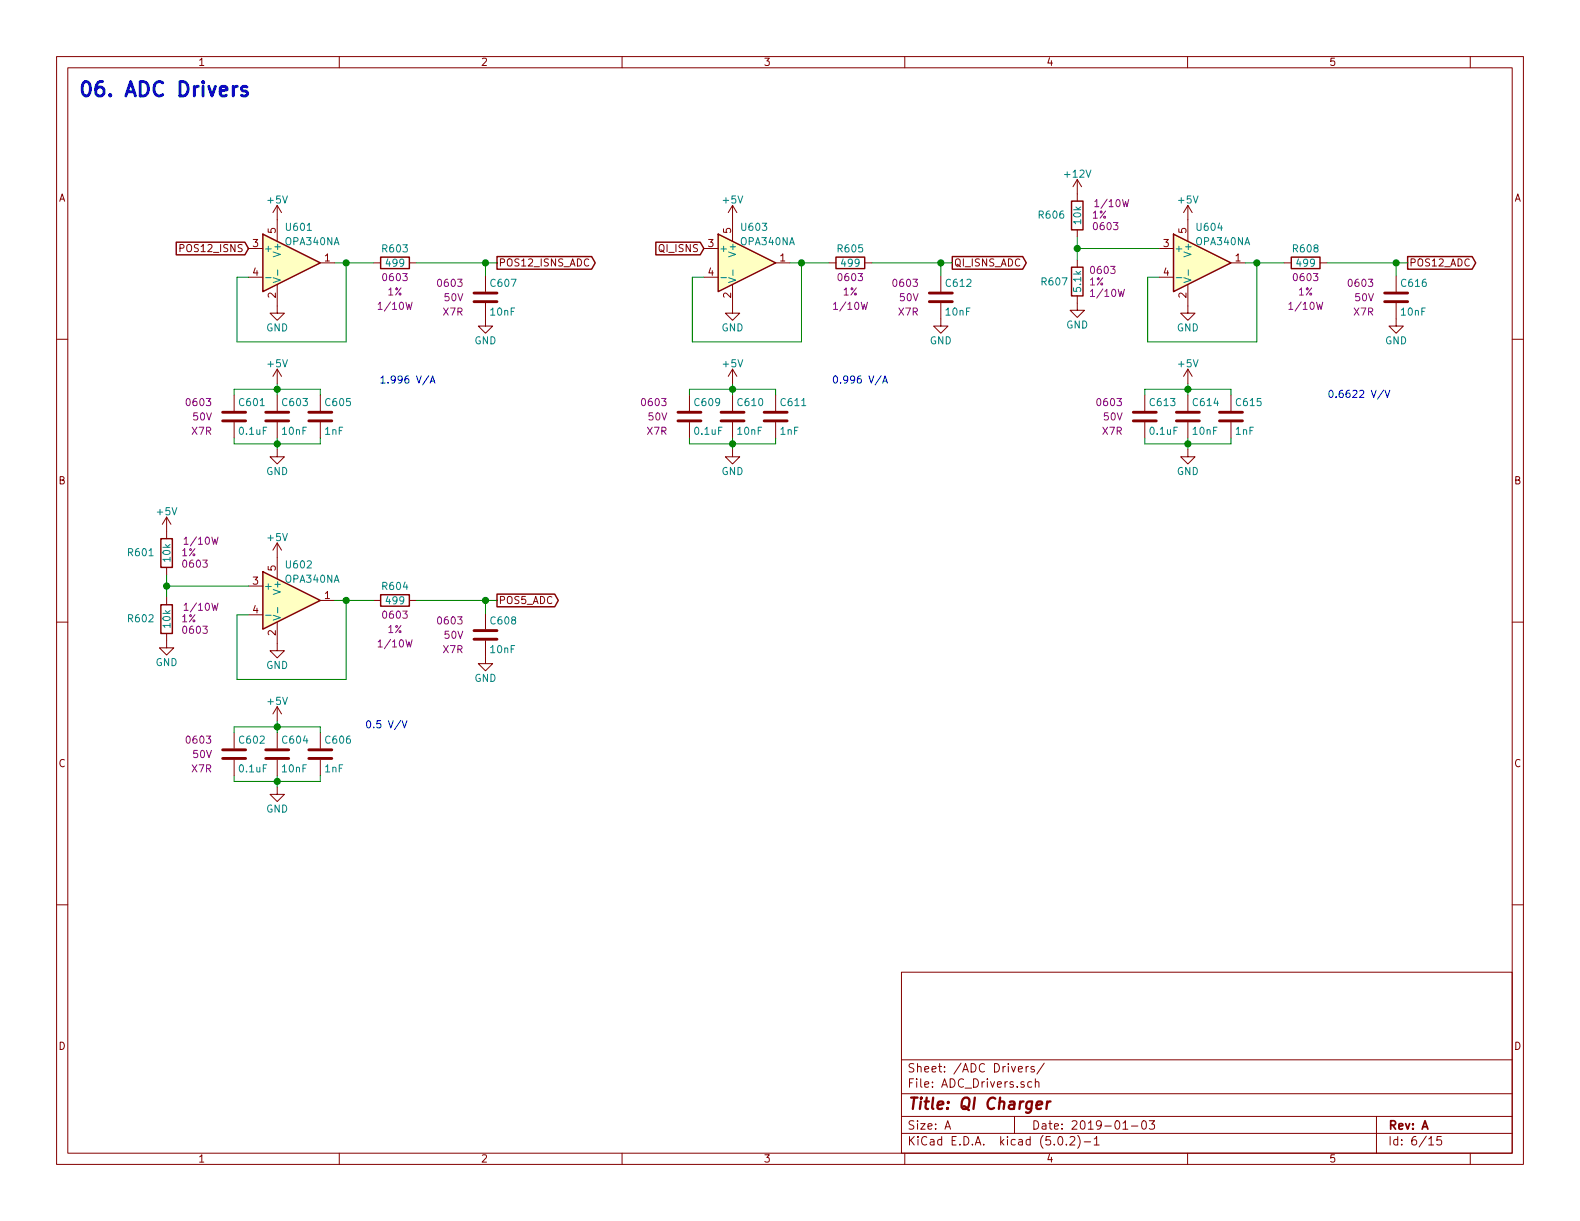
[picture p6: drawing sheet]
EESchema Schematic File Version 4
EELAYER 26 0
EELAYER END
$Descr A 11000 8500
encoding utf-8
Sheet 6 15
Title "QI Charger"
Date "2019-01-03"
Rev "A"
Comp ""
Comment1 ""
Comment2 ""
Comment3 ""
Comment4 ""
$EndDescr
$Comp
L Amplifier_Operational:OPA340NA U601
U 1 1
P 2030 1830
F 0 "U601" H 1980 2080 50  0000 L CNN
F 1 "OPA340NA" H 1980 1980 50  0000 L CNN
F 2 "TO_SOT_Packages_SMD:SOT-23-5" H 1930 1630 50  0001 L CNN
F 3 "http://www.ti.com/lit/ds/symlink/opa340.pdf" H 2030 2030 50  0001 C CNN
F 4 "296-26275-1-ND" H 0   0   50  0001 C CNN "Digi-Key PN"
	1    2030 1830
	1    0    0    -1  
$EndComp
$Comp
L power:+5V #PWR0173
U 1 1
P 1930 1530
F 0 "#PWR0173" H 1930 1380 50  0001 C CNN
F 1 "+5V" H 1930 1670 50  0000 C CNN
F 2 "" H 1930 1530 50  0001 C CNN
F 3 "" H 1930 1530 50  0001 C CNN
	1    1930 1530
	1    0    0    -1  
$EndComp
$Comp
L power:GND #PWR0174
U 1 1
P 1930 2130
F 0 "#PWR0174" H 1930 1880 50  0001 C CNN
F 1 "GND" H 1930 1980 50  0000 C CNN
F 2 "" H 1930 2130 50  0001 C CNN
F 3 "" H 1930 2130 50  0001 C CNN
	1    1930 2130
	1    0    0    -1  
$EndComp
$Comp
L Custom_Library:C_Custom C?
U 1 1
P 1630 2900
AR Path="/5BAAE16C/5C32D79F" Ref="C?"  Part="1" 
AR Path="/5BB181D8/5C32D79F" Ref="C?"  Part="1" 
AR Path="/5BB2595E/5C32D79F" Ref="C?"  Part="1" 
AR Path="/5BAAE0FA/5C32D79F" Ref="C?"  Part="1" 
AR Path="/5BB86F23/5C32D79F" Ref="C?"  Part="1" 
AR Path="/5C1D5C9E/5C32D79F" Ref="C?"  Part="1" 
AR Path="/5C3165D8/5C32D79F" Ref="C601"  Part="1" 
F 0 "C601" H 1655 3000 50  0000 L CNN
F 1 "0.1uF" H 1655 2800 50  0000 L CNN
F 2 "Capacitors_SMD:C_0603" H 1668 2750 50  0001 C CNN
F 3 "" H 1655 3000 50  0001 C CNN
F 4 "0603" H 1480 3000 50  0000 R CNN "display_footprint"
F 5 "50V" H 1480 2900 50  0000 R CNN "Voltage"
F 6 "X7R" H 1480 2800 50  0000 R CNN "Dielectric"
F 7 "311-1344-1-ND" H 2055 3400 60  0001 C CNN "Digi-Key PN"
	1    1630 2900
	1    0    0    -1  
$EndComp
$Comp
L Custom_Library:C_Custom C?
U 1 1
P 1930 2900
AR Path="/5BAAE16C/5C32D7AA" Ref="C?"  Part="1" 
AR Path="/5BB181D8/5C32D7AA" Ref="C?"  Part="1" 
AR Path="/5BB2595E/5C32D7AA" Ref="C?"  Part="1" 
AR Path="/5BAAE0FA/5C32D7AA" Ref="C?"  Part="1" 
AR Path="/5BB86F23/5C32D7AA" Ref="C?"  Part="1" 
AR Path="/5C1D5C9E/5C32D7AA" Ref="C?"  Part="1" 
AR Path="/5C3165D8/5C32D7AA" Ref="C603"  Part="1" 
F 0 "C603" H 1955 3000 50  0000 L CNN
F 1 "10nF" H 1955 2800 50  0000 L CNN
F 2 "Capacitors_SMD:C_0603" H 1968 2750 50  0001 C CNN
F 3 "" H 1955 3000 50  0001 C CNN
F 4 "0603" H 1780 3000 50  0001 R CNN "display_footprint"
F 5 "50V" H 1780 2900 50  0001 R CNN "Voltage"
F 6 "X7R" H 1780 2800 50  0001 R CNN "Dielectric"
F 7 "1276-1921-1-ND" H 2355 3400 60  0001 C CNN "Digi-Key PN"
	1    1930 2900
	1    0    0    -1  
$EndComp
$Comp
L Custom_Library:C_Custom C?
U 1 1
P 2230 2900
AR Path="/5BAAE16C/5C32D7B5" Ref="C?"  Part="1" 
AR Path="/5BB181D8/5C32D7B5" Ref="C?"  Part="1" 
AR Path="/5BB2595E/5C32D7B5" Ref="C?"  Part="1" 
AR Path="/5BAAE0FA/5C32D7B5" Ref="C?"  Part="1" 
AR Path="/5BB86F23/5C32D7B5" Ref="C?"  Part="1" 
AR Path="/5C1D5C9E/5C32D7B5" Ref="C?"  Part="1" 
AR Path="/5C3165D8/5C32D7B5" Ref="C605"  Part="1" 
F 0 "C605" H 2255 3000 50  0000 L CNN
F 1 "1nF" H 2255 2800 50  0000 L CNN
F 2 "Capacitors_SMD:C_0603" H 2268 2750 50  0001 C CNN
F 3 "" H 2255 3000 50  0001 C CNN
F 4 "0603" H 2080 3000 50  0001 R CNN "display_footprint"
F 5 "50V" H 2080 2900 50  0001 R CNN "Voltage"
F 6 "X7R" H 2080 2800 50  0001 R CNN "Dielectric"
F 7 "1276-1018-1-ND" H 2655 3400 60  0001 C CNN "Digi-Key PN"
	1    2230 2900
	1    0    0    -1  
$EndComp
Wire Wire Line
	1930 3130 1930 3090
Wire Wire Line
	1930 3090 1630 3090
Wire Wire Line
	1630 3090 1630 3050
Connection ~ 1930 3090
Wire Wire Line
	1930 3090 1930 3050
Wire Wire Line
	1930 3090 2230 3090
Wire Wire Line
	2230 3090 2230 3050
Wire Wire Line
	1930 2670 1930 2710
Wire Wire Line
	1630 2750 1630 2710
Wire Wire Line
	1630 2710 1930 2710
Wire Wire Line
	2230 2710 2230 2750
Connection ~ 1930 2710
Wire Wire Line
	1930 2710 1930 2750
Wire Wire Line
	1930 2710 2230 2710
$Comp
L power:GND #PWR?
U 1 1
P 1930 3130
AR Path="/5C1D5C9E/5C32D7CA" Ref="#PWR?"  Part="1" 
AR Path="/5C3165D8/5C32D7CA" Ref="#PWR0175"  Part="1" 
F 0 "#PWR0175" H 1930 2880 50  0001 C CNN
F 1 "GND" H 1930 2980 50  0000 C CNN
F 2 "" H 1930 3130 50  0001 C CNN
F 3 "" H 1930 3130 50  0001 C CNN
	1    1930 3130
	1    0    0    -1  
$EndComp
$Comp
L power:+5V #PWR?
U 1 1
P 1930 2670
AR Path="/5C1D5C9E/5C32D7D0" Ref="#PWR?"  Part="1" 
AR Path="/5C3165D8/5C32D7D0" Ref="#PWR0176"  Part="1" 
F 0 "#PWR0176" H 1930 2520 50  0001 C CNN
F 1 "+5V" H 1930 2810 50  0000 C CNN
F 2 "" H 1930 2670 50  0001 C CNN
F 3 "" H 1930 2670 50  0001 C CNN
	1    1930 2670
	1    0    0    -1  
$EndComp
Wire Wire Line
	1730 1930 1650 1930
Wire Wire Line
	1650 1930 1650 2380
Wire Wire Line
	1650 2380 2410 2380
Wire Wire Line
	2410 2380 2410 1830
Wire Wire Line
	2410 1830 2330 1830
$Comp
L Custom_Library:R_Custom R603
U 1 1
P 2750 1830
F 0 "R603" V 2650 1830 50  0000 C CNN
F 1 "499" V 2750 1830 50  0000 C CNN
F 2 "Resistors_SMD:R_0603" H 2750 1830 50  0001 C CNN
F 3 "" H 2750 1830 50  0001 C CNN
F 4 "0603" V 2850 1830 50  0000 C CNN "display_footprint"
F 5 "1%" V 2950 1830 50  0000 C CNN "Tolerance"
F 6 "1/10W" V 3050 1830 50  0000 C CNN "Wattage"
F 7 "P499HCT-ND" H 3050 2230 60  0001 C CNN "Digi-Key PN"
	1    2750 1830
	0    1    1    0   
$EndComp
Wire Wire Line
	2410 1830 2600 1830
Connection ~ 2410 1830
$Comp
L Custom_Library:C_Custom C?
U 1 1
P 3380 2070
AR Path="/5BAAE16C/5C32FD96" Ref="C?"  Part="1" 
AR Path="/5BB181D8/5C32FD96" Ref="C?"  Part="1" 
AR Path="/5BB2595E/5C32FD96" Ref="C?"  Part="1" 
AR Path="/5BAAE0FA/5C32FD96" Ref="C?"  Part="1" 
AR Path="/5BB86F23/5C32FD96" Ref="C?"  Part="1" 
AR Path="/5C1D5C9E/5C32FD96" Ref="C?"  Part="1" 
AR Path="/5C3165D8/5C32FD96" Ref="C607"  Part="1" 
F 0 "C607" H 3405 2170 50  0000 L CNN
F 1 "10nF" H 3405 1970 50  0000 L CNN
F 2 "Capacitors_SMD:C_0603" H 3418 1920 50  0001 C CNN
F 3 "" H 3405 2170 50  0001 C CNN
F 4 "1276-1921-1-ND" H 3805 2570 60  0001 C CNN "Digi-Key PN"
F 5 "0603" H 3230 2170 50  0000 R CNN "display_footprint"
F 6 "50V" H 3230 2070 50  0000 R CNN "Voltage"
F 7 "X7R" H 3230 1970 50  0000 R CNN "Dielectric"
	1    3380 2070
	1    0    0    -1  
$EndComp
$Comp
L power:GND #PWR0177
U 1 1
P 3380 2220
F 0 "#PWR0177" H 3380 1970 50  0001 C CNN
F 1 "GND" H 3380 2070 50  0000 C CNN
F 2 "" H 3380 2220 50  0001 C CNN
F 3 "" H 3380 2220 50  0001 C CNN
	1    3380 2220
	1    0    0    -1  
$EndComp
Wire Wire Line
	3380 1920 3380 1830
Wire Wire Line
	3380 1830 2900 1830
Text GLabel 3460 1830 2    50   Output ~ 0
POS12_ISNS_ADC
Wire Wire Line
	3460 1830 3380 1830
Connection ~ 3380 1830
Text GLabel 1730 1730 0    50   Input ~ 0
POS12_ISNS
Text GLabel 4900 1730 0    50   Input ~ 0
QI_ISNS
$Comp
L Amplifier_Operational:OPA340NA U603
U 1 1
P 5200 1830
F 0 "U603" H 5150 2080 50  0000 L CNN
F 1 "OPA340NA" H 5150 1980 50  0000 L CNN
F 2 "TO_SOT_Packages_SMD:SOT-23-5" H 5100 1630 50  0001 L CNN
F 3 "http://www.ti.com/lit/ds/symlink/opa340.pdf" H 5200 2030 50  0001 C CNN
F 4 "296-26275-1-ND" H 0   0   50  0001 C CNN "Digi-Key PN"
	1    5200 1830
	1    0    0    -1  
$EndComp
$Comp
L power:+5V #PWR0178
U 1 1
P 5100 1530
F 0 "#PWR0178" H 5100 1380 50  0001 C CNN
F 1 "+5V" H 5100 1670 50  0000 C CNN
F 2 "" H 5100 1530 50  0001 C CNN
F 3 "" H 5100 1530 50  0001 C CNN
	1    5100 1530
	1    0    0    -1  
$EndComp
$Comp
L power:GND #PWR0179
U 1 1
P 5100 2130
F 0 "#PWR0179" H 5100 1880 50  0001 C CNN
F 1 "GND" H 5100 1980 50  0000 C CNN
F 2 "" H 5100 2130 50  0001 C CNN
F 3 "" H 5100 2130 50  0001 C CNN
	1    5100 2130
	1    0    0    -1  
$EndComp
$Comp
L Custom_Library:C_Custom C?
U 1 1
P 4800 2900
AR Path="/5BAAE16C/5C3B2779" Ref="C?"  Part="1" 
AR Path="/5BB181D8/5C3B2779" Ref="C?"  Part="1" 
AR Path="/5BB2595E/5C3B2779" Ref="C?"  Part="1" 
AR Path="/5BAAE0FA/5C3B2779" Ref="C?"  Part="1" 
AR Path="/5BB86F23/5C3B2779" Ref="C?"  Part="1" 
AR Path="/5C1D5C9E/5C3B2779" Ref="C?"  Part="1" 
AR Path="/5C3165D8/5C3B2779" Ref="C609"  Part="1" 
F 0 "C609" H 4825 3000 50  0000 L CNN
F 1 "0.1uF" H 4825 2800 50  0000 L CNN
F 2 "Capacitors_SMD:C_0603" H 4838 2750 50  0001 C CNN
F 3 "" H 4825 3000 50  0001 C CNN
F 4 "0603" H 4650 3000 50  0000 R CNN "display_footprint"
F 5 "50V" H 4650 2900 50  0000 R CNN "Voltage"
F 6 "X7R" H 4650 2800 50  0000 R CNN "Dielectric"
F 7 "311-1344-1-ND" H 5225 3400 60  0001 C CNN "Digi-Key PN"
	1    4800 2900
	1    0    0    -1  
$EndComp
$Comp
L Custom_Library:C_Custom C?
U 1 1
P 5100 2900
AR Path="/5BAAE16C/5C3B2784" Ref="C?"  Part="1" 
AR Path="/5BB181D8/5C3B2784" Ref="C?"  Part="1" 
AR Path="/5BB2595E/5C3B2784" Ref="C?"  Part="1" 
AR Path="/5BAAE0FA/5C3B2784" Ref="C?"  Part="1" 
AR Path="/5BB86F23/5C3B2784" Ref="C?"  Part="1" 
AR Path="/5C1D5C9E/5C3B2784" Ref="C?"  Part="1" 
AR Path="/5C3165D8/5C3B2784" Ref="C610"  Part="1" 
F 0 "C610" H 5125 3000 50  0000 L CNN
F 1 "10nF" H 5125 2800 50  0000 L CNN
F 2 "Capacitors_SMD:C_0603" H 5138 2750 50  0001 C CNN
F 3 "" H 5125 3000 50  0001 C CNN
F 4 "0603" H 4950 3000 50  0001 R CNN "display_footprint"
F 5 "50V" H 4950 2900 50  0001 R CNN "Voltage"
F 6 "X7R" H 4950 2800 50  0001 R CNN "Dielectric"
F 7 "1276-1921-1-ND" H 5525 3400 60  0001 C CNN "Digi-Key PN"
	1    5100 2900
	1    0    0    -1  
$EndComp
$Comp
L Custom_Library:C_Custom C?
U 1 1
P 5400 2900
AR Path="/5BAAE16C/5C3B278F" Ref="C?"  Part="1" 
AR Path="/5BB181D8/5C3B278F" Ref="C?"  Part="1" 
AR Path="/5BB2595E/5C3B278F" Ref="C?"  Part="1" 
AR Path="/5BAAE0FA/5C3B278F" Ref="C?"  Part="1" 
AR Path="/5BB86F23/5C3B278F" Ref="C?"  Part="1" 
AR Path="/5C1D5C9E/5C3B278F" Ref="C?"  Part="1" 
AR Path="/5C3165D8/5C3B278F" Ref="C611"  Part="1" 
F 0 "C611" H 5425 3000 50  0000 L CNN
F 1 "1nF" H 5425 2800 50  0000 L CNN
F 2 "Capacitors_SMD:C_0603" H 5438 2750 50  0001 C CNN
F 3 "" H 5425 3000 50  0001 C CNN
F 4 "0603" H 5250 3000 50  0001 R CNN "display_footprint"
F 5 "50V" H 5250 2900 50  0001 R CNN "Voltage"
F 6 "X7R" H 5250 2800 50  0001 R CNN "Dielectric"
F 7 "1276-1018-1-ND" H 5825 3400 60  0001 C CNN "Digi-Key PN"
	1    5400 2900
	1    0    0    -1  
$EndComp
Wire Wire Line
	5100 3130 5100 3090
Wire Wire Line
	5100 3090 4800 3090
Wire Wire Line
	4800 3090 4800 3050
Connection ~ 5100 3090
Wire Wire Line
	5100 3090 5100 3050
Wire Wire Line
	5100 3090 5400 3090
Wire Wire Line
	5400 3090 5400 3050
Wire Wire Line
	5100 2670 5100 2710
Wire Wire Line
	4800 2750 4800 2710
Wire Wire Line
	4800 2710 5100 2710
Wire Wire Line
	5400 2710 5400 2750
Connection ~ 5100 2710
Wire Wire Line
	5100 2710 5100 2750
Wire Wire Line
	5100 2710 5400 2710
$Comp
L power:GND #PWR?
U 1 1
P 5100 3130
AR Path="/5C1D5C9E/5C3B27A4" Ref="#PWR?"  Part="1" 
AR Path="/5C3165D8/5C3B27A4" Ref="#PWR0180"  Part="1" 
F 0 "#PWR0180" H 5100 2880 50  0001 C CNN
F 1 "GND" H 5100 2980 50  0000 C CNN
F 2 "" H 5100 3130 50  0001 C CNN
F 3 "" H 5100 3130 50  0001 C CNN
	1    5100 3130
	1    0    0    -1  
$EndComp
$Comp
L power:+5V #PWR?
U 1 1
P 5100 2670
AR Path="/5C1D5C9E/5C3B27AA" Ref="#PWR?"  Part="1" 
AR Path="/5C3165D8/5C3B27AA" Ref="#PWR0181"  Part="1" 
F 0 "#PWR0181" H 5100 2520 50  0001 C CNN
F 1 "+5V" H 5100 2810 50  0000 C CNN
F 2 "" H 5100 2670 50  0001 C CNN
F 3 "" H 5100 2670 50  0001 C CNN
	1    5100 2670
	1    0    0    -1  
$EndComp
Wire Wire Line
	4900 1930 4820 1930
Wire Wire Line
	4820 1930 4820 2380
Wire Wire Line
	4820 2380 5580 2380
Wire Wire Line
	5580 2380 5580 1830
Wire Wire Line
	5580 1830 5500 1830
$Comp
L Custom_Library:R_Custom R605
U 1 1
P 5920 1830
F 0 "R605" V 5820 1830 50  0000 C CNN
F 1 "499" V 5920 1830 50  0000 C CNN
F 2 "Resistors_SMD:R_0603" H 5920 1830 50  0001 C CNN
F 3 "" H 5920 1830 50  0001 C CNN
F 4 "0603" V 6020 1830 50  0000 C CNN "display_footprint"
F 5 "1%" V 6120 1830 50  0000 C CNN "Tolerance"
F 6 "1/10W" V 6220 1830 50  0000 C CNN "Wattage"
F 7 "P499HCT-ND" H 6220 2230 60  0001 C CNN "Digi-Key PN"
	1    5920 1830
	0    1    1    0   
$EndComp
Wire Wire Line
	5580 1830 5770 1830
Connection ~ 5580 1830
$Comp
L Custom_Library:C_Custom C?
U 1 1
P 6550 2070
AR Path="/5BAAE16C/5C3B27C6" Ref="C?"  Part="1" 
AR Path="/5BB181D8/5C3B27C6" Ref="C?"  Part="1" 
AR Path="/5BB2595E/5C3B27C6" Ref="C?"  Part="1" 
AR Path="/5BAAE0FA/5C3B27C6" Ref="C?"  Part="1" 
AR Path="/5BB86F23/5C3B27C6" Ref="C?"  Part="1" 
AR Path="/5C1D5C9E/5C3B27C6" Ref="C?"  Part="1" 
AR Path="/5C3165D8/5C3B27C6" Ref="C612"  Part="1" 
F 0 "C612" H 6575 2170 50  0000 L CNN
F 1 "10nF" H 6575 1970 50  0000 L CNN
F 2 "Capacitors_SMD:C_0603" H 6588 1920 50  0001 C CNN
F 3 "" H 6575 2170 50  0001 C CNN
F 4 "1276-1921-1-ND" H 6975 2570 60  0001 C CNN "Digi-Key PN"
F 5 "0603" H 6400 2170 50  0000 R CNN "display_footprint"
F 6 "50V" H 6400 2070 50  0000 R CNN "Voltage"
F 7 "X7R" H 6400 1970 50  0000 R CNN "Dielectric"
	1    6550 2070
	1    0    0    -1  
$EndComp
$Comp
L power:GND #PWR0182
U 1 1
P 6550 2220
F 0 "#PWR0182" H 6550 1970 50  0001 C CNN
F 1 "GND" H 6550 2070 50  0000 C CNN
F 2 "" H 6550 2220 50  0001 C CNN
F 3 "" H 6550 2220 50  0001 C CNN
	1    6550 2220
	1    0    0    -1  
$EndComp
Wire Wire Line
	6550 1920 6550 1830
Wire Wire Line
	6550 1830 6070 1830
Text GLabel 6630 1830 2    50   Output ~ 0
QI_ISNS_ADC
Wire Wire Line
	6630 1830 6550 1830
Connection ~ 6550 1830
$Comp
L Amplifier_Operational:OPA340NA U604
U 1 1
P 8370 1830
F 0 "U604" H 8320 2080 50  0000 L CNN
F 1 "OPA340NA" H 8320 1980 50  0000 L CNN
F 2 "TO_SOT_Packages_SMD:SOT-23-5" H 8270 1630 50  0001 L CNN
F 3 "http://www.ti.com/lit/ds/symlink/opa340.pdf" H 8370 2030 50  0001 C CNN
F 4 "296-26275-1-ND" H 0   0   50  0001 C CNN "Digi-Key PN"
	1    8370 1830
	1    0    0    -1  
$EndComp
$Comp
L power:+5V #PWR0183
U 1 1
P 8270 1530
F 0 "#PWR0183" H 8270 1380 50  0001 C CNN
F 1 "+5V" H 8270 1670 50  0000 C CNN
F 2 "" H 8270 1530 50  0001 C CNN
F 3 "" H 8270 1530 50  0001 C CNN
	1    8270 1530
	1    0    0    -1  
$EndComp
$Comp
L power:GND #PWR0184
U 1 1
P 8270 2130
F 0 "#PWR0184" H 8270 1880 50  0001 C CNN
F 1 "GND" H 8270 1980 50  0000 C CNN
F 2 "" H 8270 2130 50  0001 C CNN
F 3 "" H 8270 2130 50  0001 C CNN
	1    8270 2130
	1    0    0    -1  
$EndComp
$Comp
L Custom_Library:C_Custom C?
U 1 1
P 7970 2900
AR Path="/5BAAE16C/5C3B5E57" Ref="C?"  Part="1" 
AR Path="/5BB181D8/5C3B5E57" Ref="C?"  Part="1" 
AR Path="/5BB2595E/5C3B5E57" Ref="C?"  Part="1" 
AR Path="/5BAAE0FA/5C3B5E57" Ref="C?"  Part="1" 
AR Path="/5BB86F23/5C3B5E57" Ref="C?"  Part="1" 
AR Path="/5C1D5C9E/5C3B5E57" Ref="C?"  Part="1" 
AR Path="/5C3165D8/5C3B5E57" Ref="C613"  Part="1" 
F 0 "C613" H 7995 3000 50  0000 L CNN
F 1 "0.1uF" H 7995 2800 50  0000 L CNN
F 2 "Capacitors_SMD:C_0603" H 8008 2750 50  0001 C CNN
F 3 "" H 7995 3000 50  0001 C CNN
F 4 "0603" H 7820 3000 50  0000 R CNN "display_footprint"
F 5 "50V" H 7820 2900 50  0000 R CNN "Voltage"
F 6 "X7R" H 7820 2800 50  0000 R CNN "Dielectric"
F 7 "311-1344-1-ND" H 8395 3400 60  0001 C CNN "Digi-Key PN"
	1    7970 2900
	1    0    0    -1  
$EndComp
$Comp
L Custom_Library:C_Custom C?
U 1 1
P 8270 2900
AR Path="/5BAAE16C/5C3B5E62" Ref="C?"  Part="1" 
AR Path="/5BB181D8/5C3B5E62" Ref="C?"  Part="1" 
AR Path="/5BB2595E/5C3B5E62" Ref="C?"  Part="1" 
AR Path="/5BAAE0FA/5C3B5E62" Ref="C?"  Part="1" 
AR Path="/5BB86F23/5C3B5E62" Ref="C?"  Part="1" 
AR Path="/5C1D5C9E/5C3B5E62" Ref="C?"  Part="1" 
AR Path="/5C3165D8/5C3B5E62" Ref="C614"  Part="1" 
F 0 "C614" H 8295 3000 50  0000 L CNN
F 1 "10nF" H 8295 2800 50  0000 L CNN
F 2 "Capacitors_SMD:C_0603" H 8308 2750 50  0001 C CNN
F 3 "" H 8295 3000 50  0001 C CNN
F 4 "0603" H 8120 3000 50  0001 R CNN "display_footprint"
F 5 "50V" H 8120 2900 50  0001 R CNN "Voltage"
F 6 "X7R" H 8120 2800 50  0001 R CNN "Dielectric"
F 7 "1276-1921-1-ND" H 8695 3400 60  0001 C CNN "Digi-Key PN"
	1    8270 2900
	1    0    0    -1  
$EndComp
$Comp
L Custom_Library:C_Custom C?
U 1 1
P 8570 2900
AR Path="/5BAAE16C/5C3B5E6D" Ref="C?"  Part="1" 
AR Path="/5BB181D8/5C3B5E6D" Ref="C?"  Part="1" 
AR Path="/5BB2595E/5C3B5E6D" Ref="C?"  Part="1" 
AR Path="/5BAAE0FA/5C3B5E6D" Ref="C?"  Part="1" 
AR Path="/5BB86F23/5C3B5E6D" Ref="C?"  Part="1" 
AR Path="/5C1D5C9E/5C3B5E6D" Ref="C?"  Part="1" 
AR Path="/5C3165D8/5C3B5E6D" Ref="C615"  Part="1" 
F 0 "C615" H 8595 3000 50  0000 L CNN
F 1 "1nF" H 8595 2800 50  0000 L CNN
F 2 "Capacitors_SMD:C_0603" H 8608 2750 50  0001 C CNN
F 3 "" H 8595 3000 50  0001 C CNN
F 4 "0603" H 8420 3000 50  0001 R CNN "display_footprint"
F 5 "50V" H 8420 2900 50  0001 R CNN "Voltage"
F 6 "X7R" H 8420 2800 50  0001 R CNN "Dielectric"
F 7 "1276-1018-1-ND" H 8995 3400 60  0001 C CNN "Digi-Key PN"
	1    8570 2900
	1    0    0    -1  
$EndComp
Wire Wire Line
	8270 3130 8270 3090
Wire Wire Line
	8270 3090 7970 3090
Wire Wire Line
	7970 3090 7970 3050
Connection ~ 8270 3090
Wire Wire Line
	8270 3090 8270 3050
Wire Wire Line
	8270 3090 8570 3090
Wire Wire Line
	8570 3090 8570 3050
Wire Wire Line
	8270 2670 8270 2710
Wire Wire Line
	7970 2750 7970 2710
Wire Wire Line
	7970 2710 8270 2710
Wire Wire Line
	8570 2710 8570 2750
Connection ~ 8270 2710
Wire Wire Line
	8270 2710 8270 2750
Wire Wire Line
	8270 2710 8570 2710
$Comp
L power:GND #PWR?
U 1 1
P 8270 3130
AR Path="/5C1D5C9E/5C3B5E82" Ref="#PWR?"  Part="1" 
AR Path="/5C3165D8/5C3B5E82" Ref="#PWR0185"  Part="1" 
F 0 "#PWR0185" H 8270 2880 50  0001 C CNN
F 1 "GND" H 8270 2980 50  0000 C CNN
F 2 "" H 8270 3130 50  0001 C CNN
F 3 "" H 8270 3130 50  0001 C CNN
	1    8270 3130
	1    0    0    -1  
$EndComp
$Comp
L power:+5V #PWR?
U 1 1
P 8270 2670
AR Path="/5C1D5C9E/5C3B5E88" Ref="#PWR?"  Part="1" 
AR Path="/5C3165D8/5C3B5E88" Ref="#PWR0186"  Part="1" 
F 0 "#PWR0186" H 8270 2520 50  0001 C CNN
F 1 "+5V" H 8270 2810 50  0000 C CNN
F 2 "" H 8270 2670 50  0001 C CNN
F 3 "" H 8270 2670 50  0001 C CNN
	1    8270 2670
	1    0    0    -1  
$EndComp
Wire Wire Line
	8070 1930 7990 1930
Wire Wire Line
	7990 1930 7990 2380
Wire Wire Line
	7990 2380 8750 2380
Wire Wire Line
	8750 2380 8750 1830
Wire Wire Line
	8750 1830 8670 1830
$Comp
L Custom_Library:R_Custom R608
U 1 1
P 9090 1830
F 0 "R608" V 8990 1830 50  0000 C CNN
F 1 "499" V 9090 1830 50  0000 C CNN
F 2 "Resistors_SMD:R_0603" H 9090 1830 50  0001 C CNN
F 3 "" H 9090 1830 50  0001 C CNN
F 4 "0603" V 9190 1830 50  0000 C CNN "display_footprint"
F 5 "1%" V 9290 1830 50  0000 C CNN "Tolerance"
F 6 "1/10W" V 9390 1830 50  0000 C CNN "Wattage"
F 7 "P499HCT-ND" H 9390 2230 60  0001 C CNN "Digi-Key PN"
	1    9090 1830
	0    1    1    0   
$EndComp
Wire Wire Line
	8750 1830 8940 1830
Connection ~ 8750 1830
$Comp
L Custom_Library:C_Custom C?
U 1 1
P 9720 2070
AR Path="/5BAAE16C/5C3B5EA4" Ref="C?"  Part="1" 
AR Path="/5BB181D8/5C3B5EA4" Ref="C?"  Part="1" 
AR Path="/5BB2595E/5C3B5EA4" Ref="C?"  Part="1" 
AR Path="/5BAAE0FA/5C3B5EA4" Ref="C?"  Part="1" 
AR Path="/5BB86F23/5C3B5EA4" Ref="C?"  Part="1" 
AR Path="/5C1D5C9E/5C3B5EA4" Ref="C?"  Part="1" 
AR Path="/5C3165D8/5C3B5EA4" Ref="C616"  Part="1" 
F 0 "C616" H 9745 2170 50  0000 L CNN
F 1 "10nF" H 9745 1970 50  0000 L CNN
F 2 "Capacitors_SMD:C_0603" H 9758 1920 50  0001 C CNN
F 3 "" H 9745 2170 50  0001 C CNN
F 4 "1276-1921-1-ND" H 10145 2570 60  0001 C CNN "Digi-Key PN"
F 5 "0603" H 9570 2170 50  0000 R CNN "display_footprint"
F 6 "50V" H 9570 2070 50  0000 R CNN "Voltage"
F 7 "X7R" H 9570 1970 50  0000 R CNN "Dielectric"
	1    9720 2070
	1    0    0    -1  
$EndComp
$Comp
L power:GND #PWR0187
U 1 1
P 9720 2220
F 0 "#PWR0187" H 9720 1970 50  0001 C CNN
F 1 "GND" H 9720 2070 50  0000 C CNN
F 2 "" H 9720 2220 50  0001 C CNN
F 3 "" H 9720 2220 50  0001 C CNN
	1    9720 2220
	1    0    0    -1  
$EndComp
Wire Wire Line
	9720 1920 9720 1830
Wire Wire Line
	9720 1830 9240 1830
Text GLabel 9800 1830 2    50   Output ~ 0
POS12_ADC
Wire Wire Line
	9800 1830 9720 1830
Connection ~ 9720 1830
$Comp
L power:GND #PWR0188
U 1 1
P 7500 2110
F 0 "#PWR0188" H 7500 1860 50  0001 C CNN
F 1 "GND" H 7500 1960 50  0000 C CNN
F 2 "" H 7500 2110 50  0001 C CNN
F 3 "" H 7500 2110 50  0001 C CNN
	1    7500 2110
	1    0    0    -1  
$EndComp
$Comp
L power:+12V #PWR0189
U 1 1
P 7500 1350
F 0 "#PWR0189" H 7500 1200 50  0001 C CNN
F 1 "+12V" H 7500 1490 50  0000 C CNN
F 2 "" H 7500 1350 50  0001 C CNN
F 3 "" H 7500 1350 50  0001 C CNN
	1    7500 1350
	1    0    0    -1  
$EndComp
Wire Wire Line
	7500 1730 7500 1650
Wire Wire Line
	7500 1730 7500 1810
Connection ~ 7500 1730
Wire Wire Line
	7500 1730 8070 1730
$Comp
L Custom_Library:R_Custom R?
U 1 1
P 7500 1960
AR Path="/5BB2595E/5C3C3789" Ref="R?"  Part="1" 
AR Path="/5BAAE0FA/5C3C3789" Ref="R?"  Part="1" 
AR Path="/5BB86F23/5C3C3789" Ref="R?"  Part="1" 
AR Path="/5C1D5C9E/5C3C3789" Ref="R?"  Part="1" 
AR Path="/5C3165D8/5C3C3789" Ref="R607"  Part="1" 
F 0 "R607" H 7440 1960 50  0000 R CNN
F 1 "5.1k" V 7500 1960 50  0000 C CNN
F 2 "Resistors_SMD:R_0603" H 7500 1960 50  0001 C CNN
F 3 "" H 7500 1960 50  0001 C CNN
F 4 "YAG3621CT-ND" H 7800 2360 60  0001 C CNN "Digi-Key PN"
F 5 "0603" H 7580 2040 50  0000 L CNN "display_footprint"
F 6 "1%" H 7580 1960 50  0000 L CNN "Tolerance"
F 7 "1/10W" H 7580 1880 50  0000 L CNN "Wattage"
	1    7500 1960
	1    0    0    -1  
$EndComp
$Comp
L Custom_Library:R_Custom R?
U 1 1
P 7500 1500
AR Path="/5BB27BA3/5C3C5207" Ref="R?"  Part="1" 
AR Path="/5BB27BE1/5C3C5207" Ref="R?"  Part="1" 
AR Path="/5C1F3323/5C3C5207" Ref="R?"  Part="1" 
AR Path="/5C3165D8/5C3C5207" Ref="R606"  Part="1" 
F 0 "R606" H 7420 1500 50  0000 R CNN
F 1 "10k" V 7500 1500 50  0000 C CNN
F 2 "Resistors_SMD:R_0603" H 7500 1500 50  0001 C CNN
F 3 "" H 7500 1500 50  0001 C CNN
F 4 "0603" H 7600 1580 50  0000 L CNN "display_footprint"
F 5 "1%" H 7600 1500 50  0000 L CNN "Tolerance"
F 6 "1/10W" H 7610 1420 50  0000 L CNN "Wattage"
F 7 "RHM10KADCT-ND" H 7800 1900 60  0001 C CNN "Digi-Key PN"
	1    7500 1500
	1    0    0    1   
$EndComp
$Comp
L Amplifier_Operational:OPA340NA U602
U 1 1
P 2030 4180
F 0 "U602" H 1980 4430 50  0000 L CNN
F 1 "OPA340NA" H 1980 4330 50  0000 L CNN
F 2 "TO_SOT_Packages_SMD:SOT-23-5" H 1930 3980 50  0001 L CNN
F 3 "http://www.ti.com/lit/ds/symlink/opa340.pdf" H 2030 4380 50  0001 C CNN
F 4 "296-26275-1-ND" H 0   0   50  0001 C CNN "Digi-Key PN"
	1    2030 4180
	1    0    0    -1  
$EndComp
$Comp
L power:+5V #PWR0190
U 1 1
P 1930 3880
F 0 "#PWR0190" H 1930 3730 50  0001 C CNN
F 1 "+5V" H 1930 4020 50  0000 C CNN
F 2 "" H 1930 3880 50  0001 C CNN
F 3 "" H 1930 3880 50  0001 C CNN
	1    1930 3880
	1    0    0    -1  
$EndComp
$Comp
L power:GND #PWR0191
U 1 1
P 1930 4480
F 0 "#PWR0191" H 1930 4230 50  0001 C CNN
F 1 "GND" H 1930 4330 50  0000 C CNN
F 2 "" H 1930 4480 50  0001 C CNN
F 3 "" H 1930 4480 50  0001 C CNN
	1    1930 4480
	1    0    0    -1  
$EndComp
$Comp
L Custom_Library:C_Custom C?
U 1 1
P 1630 5250
AR Path="/5BAAE16C/5C258768" Ref="C?"  Part="1" 
AR Path="/5BB181D8/5C258768" Ref="C?"  Part="1" 
AR Path="/5BB2595E/5C258768" Ref="C?"  Part="1" 
AR Path="/5BAAE0FA/5C258768" Ref="C?"  Part="1" 
AR Path="/5BB86F23/5C258768" Ref="C?"  Part="1" 
AR Path="/5C1D5C9E/5C258768" Ref="C?"  Part="1" 
AR Path="/5C3165D8/5C258768" Ref="C602"  Part="1" 
F 0 "C602" H 1655 5350 50  0000 L CNN
F 1 "0.1uF" H 1655 5150 50  0000 L CNN
F 2 "Capacitors_SMD:C_0603" H 1668 5100 50  0001 C CNN
F 3 "" H 1655 5350 50  0001 C CNN
F 4 "0603" H 1480 5350 50  0000 R CNN "display_footprint"
F 5 "50V" H 1480 5250 50  0000 R CNN "Voltage"
F 6 "X7R" H 1480 5150 50  0000 R CNN "Dielectric"
F 7 "311-1344-1-ND" H 2055 5750 60  0001 C CNN "Digi-Key PN"
	1    1630 5250
	1    0    0    -1  
$EndComp
$Comp
L Custom_Library:C_Custom C?
U 1 1
P 1930 5250
AR Path="/5BAAE16C/5C258773" Ref="C?"  Part="1" 
AR Path="/5BB181D8/5C258773" Ref="C?"  Part="1" 
AR Path="/5BB2595E/5C258773" Ref="C?"  Part="1" 
AR Path="/5BAAE0FA/5C258773" Ref="C?"  Part="1" 
AR Path="/5BB86F23/5C258773" Ref="C?"  Part="1" 
AR Path="/5C1D5C9E/5C258773" Ref="C?"  Part="1" 
AR Path="/5C3165D8/5C258773" Ref="C604"  Part="1" 
F 0 "C604" H 1955 5350 50  0000 L CNN
F 1 "10nF" H 1955 5150 50  0000 L CNN
F 2 "Capacitors_SMD:C_0603" H 1968 5100 50  0001 C CNN
F 3 "" H 1955 5350 50  0001 C CNN
F 4 "0603" H 1780 5350 50  0001 R CNN "display_footprint"
F 5 "50V" H 1780 5250 50  0001 R CNN "Voltage"
F 6 "X7R" H 1780 5150 50  0001 R CNN "Dielectric"
F 7 "1276-1921-1-ND" H 2355 5750 60  0001 C CNN "Digi-Key PN"
	1    1930 5250
	1    0    0    -1  
$EndComp
$Comp
L Custom_Library:C_Custom C?
U 1 1
P 2230 5250
AR Path="/5BAAE16C/5C25877E" Ref="C?"  Part="1" 
AR Path="/5BB181D8/5C25877E" Ref="C?"  Part="1" 
AR Path="/5BB2595E/5C25877E" Ref="C?"  Part="1" 
AR Path="/5BAAE0FA/5C25877E" Ref="C?"  Part="1" 
AR Path="/5BB86F23/5C25877E" Ref="C?"  Part="1" 
AR Path="/5C1D5C9E/5C25877E" Ref="C?"  Part="1" 
AR Path="/5C3165D8/5C25877E" Ref="C606"  Part="1" 
F 0 "C606" H 2255 5350 50  0000 L CNN
F 1 "1nF" H 2255 5150 50  0000 L CNN
F 2 "Capacitors_SMD:C_0603" H 2268 5100 50  0001 C CNN
F 3 "" H 2255 5350 50  0001 C CNN
F 4 "0603" H 2080 5350 50  0001 R CNN "display_footprint"
F 5 "50V" H 2080 5250 50  0001 R CNN "Voltage"
F 6 "X7R" H 2080 5150 50  0001 R CNN "Dielectric"
F 7 "1276-1018-1-ND" H 2655 5750 60  0001 C CNN "Digi-Key PN"
	1    2230 5250
	1    0    0    -1  
$EndComp
Wire Wire Line
	1930 5480 1930 5440
Wire Wire Line
	1930 5440 1630 5440
Wire Wire Line
	1630 5440 1630 5400
Connection ~ 1930 5440
Wire Wire Line
	1930 5440 1930 5400
Wire Wire Line
	1930 5440 2230 5440
Wire Wire Line
	2230 5440 2230 5400
Wire Wire Line
	1930 5020 1930 5060
Wire Wire Line
	1630 5100 1630 5060
Wire Wire Line
	1630 5060 1930 5060
Wire Wire Line
	2230 5060 2230 5100
Connection ~ 1930 5060
Wire Wire Line
	1930 5060 1930 5100
Wire Wire Line
	1930 5060 2230 5060
$Comp
L power:GND #PWR?
U 1 1
P 1930 5480
AR Path="/5C1D5C9E/5C258793" Ref="#PWR?"  Part="1" 
AR Path="/5C3165D8/5C258793" Ref="#PWR0192"  Part="1" 
F 0 "#PWR0192" H 1930 5230 50  0001 C CNN
F 1 "GND" H 1930 5330 50  0000 C CNN
F 2 "" H 1930 5480 50  0001 C CNN
F 3 "" H 1930 5480 50  0001 C CNN
	1    1930 5480
	1    0    0    -1  
$EndComp
$Comp
L power:+5V #PWR?
U 1 1
P 1930 5020
AR Path="/5C1D5C9E/5C258799" Ref="#PWR?"  Part="1" 
AR Path="/5C3165D8/5C258799" Ref="#PWR0193"  Part="1" 
F 0 "#PWR0193" H 1930 4870 50  0001 C CNN
F 1 "+5V" H 1930 5160 50  0000 C CNN
F 2 "" H 1930 5020 50  0001 C CNN
F 3 "" H 1930 5020 50  0001 C CNN
	1    1930 5020
	1    0    0    -1  
$EndComp
Wire Wire Line
	1730 4280 1650 4280
Wire Wire Line
	1650 4280 1650 4730
Wire Wire Line
	1650 4730 2410 4730
Wire Wire Line
	2410 4730 2410 4180
Wire Wire Line
	2410 4180 2330 4180
$Comp
L Custom_Library:R_Custom R604
U 1 1
P 2750 4180
F 0 "R604" V 2650 4180 50  0000 C CNN
F 1 "499" V 2750 4180 50  0000 C CNN
F 2 "Resistors_SMD:R_0603" H 2750 4180 50  0001 C CNN
F 3 "" H 2750 4180 50  0001 C CNN
F 4 "0603" V 2850 4180 50  0000 C CNN "display_footprint"
F 5 "1%" V 2950 4180 50  0000 C CNN "Tolerance"
F 6 "1/10W" V 3050 4180 50  0000 C CNN "Wattage"
F 7 "P499HCT-ND" H 3050 4580 60  0001 C CNN "Digi-Key PN"
	1    2750 4180
	0    1    1    0   
$EndComp
Wire Wire Line
	2410 4180 2600 4180
Connection ~ 2410 4180
$Comp
L Custom_Library:C_Custom C?
U 1 1
P 3380 4420
AR Path="/5BAAE16C/5C2587B5" Ref="C?"  Part="1" 
AR Path="/5BB181D8/5C2587B5" Ref="C?"  Part="1" 
AR Path="/5BB2595E/5C2587B5" Ref="C?"  Part="1" 
AR Path="/5BAAE0FA/5C2587B5" Ref="C?"  Part="1" 
AR Path="/5BB86F23/5C2587B5" Ref="C?"  Part="1" 
AR Path="/5C1D5C9E/5C2587B5" Ref="C?"  Part="1" 
AR Path="/5C3165D8/5C2587B5" Ref="C608"  Part="1" 
F 0 "C608" H 3405 4520 50  0000 L CNN
F 1 "10nF" H 3405 4320 50  0000 L CNN
F 2 "Capacitors_SMD:C_0603" H 3418 4270 50  0001 C CNN
F 3 "" H 3405 4520 50  0001 C CNN
F 4 "1276-1921-1-ND" H 3805 4920 60  0001 C CNN "Digi-Key PN"
F 5 "0603" H 3230 4520 50  0000 R CNN "display_footprint"
F 6 "50V" H 3230 4420 50  0000 R CNN "Voltage"
F 7 "X7R" H 3230 4320 50  0000 R CNN "Dielectric"
	1    3380 4420
	1    0    0    -1  
$EndComp
$Comp
L power:GND #PWR0194
U 1 1
P 3380 4570
F 0 "#PWR0194" H 3380 4320 50  0001 C CNN
F 1 "GND" H 3380 4420 50  0000 C CNN
F 2 "" H 3380 4570 50  0001 C CNN
F 3 "" H 3380 4570 50  0001 C CNN
	1    3380 4570
	1    0    0    -1  
$EndComp
Wire Wire Line
	3380 4270 3380 4180
Wire Wire Line
	3380 4180 2900 4180
Text GLabel 3460 4180 2    50   Output ~ 0
POS5_ADC
Wire Wire Line
	3460 4180 3380 4180
Connection ~ 3380 4180
$Comp
L power:GND #PWR0195
U 1 1
P 1160 4460
F 0 "#PWR0195" H 1160 4210 50  0001 C CNN
F 1 "GND" H 1160 4310 50  0000 C CNN
F 2 "" H 1160 4460 50  0001 C CNN
F 3 "" H 1160 4460 50  0001 C CNN
	1    1160 4460
	1    0    0    -1  
$EndComp
Wire Wire Line
	1160 4080 1160 4000
Wire Wire Line
	1160 4080 1160 4160
Connection ~ 1160 4080
Wire Wire Line
	1160 4080 1730 4080
$Comp
L Custom_Library:R_Custom R?
U 1 1
P 1160 3850
AR Path="/5BB27BA3/5C2587E6" Ref="R?"  Part="1" 
AR Path="/5BB27BE1/5C2587E6" Ref="R?"  Part="1" 
AR Path="/5C1F3323/5C2587E6" Ref="R?"  Part="1" 
AR Path="/5C3165D8/5C2587E6" Ref="R601"  Part="1" 
F 0 "R601" H 1080 3850 50  0000 R CNN
F 1 "10k" V 1160 3850 50  0000 C CNN
F 2 "Resistors_SMD:R_0603" H 1160 3850 50  0001 C CNN
F 3 "" H 1160 3850 50  0001 C CNN
F 4 "0603" H 1260 3930 50  0000 L CNN "display_footprint"
F 5 "1%" H 1260 3850 50  0000 L CNN "Tolerance"
F 6 "1/10W" H 1270 3770 50  0000 L CNN "Wattage"
F 7 "RHM10KADCT-ND" H 1460 4250 60  0001 C CNN "Digi-Key PN"
	1    1160 3850
	1    0    0    1   
$EndComp
$Comp
L power:+5V #PWR0196
U 1 1
P 1160 3700
F 0 "#PWR0196" H 1160 3550 50  0001 C CNN
F 1 "+5V" H 1160 3840 50  0000 C CNN
F 2 "" H 1160 3700 50  0001 C CNN
F 3 "" H 1160 3700 50  0001 C CNN
	1    1160 3700
	1    0    0    -1  
$EndComp
$Comp
L Custom_Library:R_Custom R?
U 1 1
P 1160 4310
AR Path="/5BB27BA3/5C25CE7F" Ref="R?"  Part="1" 
AR Path="/5BB27BE1/5C25CE7F" Ref="R?"  Part="1" 
AR Path="/5C1F3323/5C25CE7F" Ref="R?"  Part="1" 
AR Path="/5C3165D8/5C25CE7F" Ref="R602"  Part="1" 
F 0 "R602" H 1080 4310 50  0000 R CNN
F 1 "10k" V 1160 4310 50  0000 C CNN
F 2 "Resistors_SMD:R_0603" H 1160 4310 50  0001 C CNN
F 3 "" H 1160 4310 50  0001 C CNN
F 4 "0603" H 1260 4390 50  0000 L CNN "display_footprint"
F 5 "1%" H 1260 4310 50  0000 L CNN "Tolerance"
F 6 "1/10W" H 1270 4230 50  0000 L CNN "Wattage"
F 7 "RHM10KADCT-ND" H 1460 4710 60  0001 C CNN "Digi-Key PN"
	1    1160 4310
	1    0    0    1   
$EndComp
Text Notes 5790 2680 0    50   ~ 0
0.996 V/A
Text Notes 2640 2680 0    50   ~ 0
1.996 V/A
Text Notes 9240 2780 0    50   ~ 0
0.6622 V/V
Text Notes 2540 5080 0    50   ~ 0
0.5 V/V
Text Notes 540  690  0    100  ~ 20
06. ADC Drivers
$EndSCHEMATC
